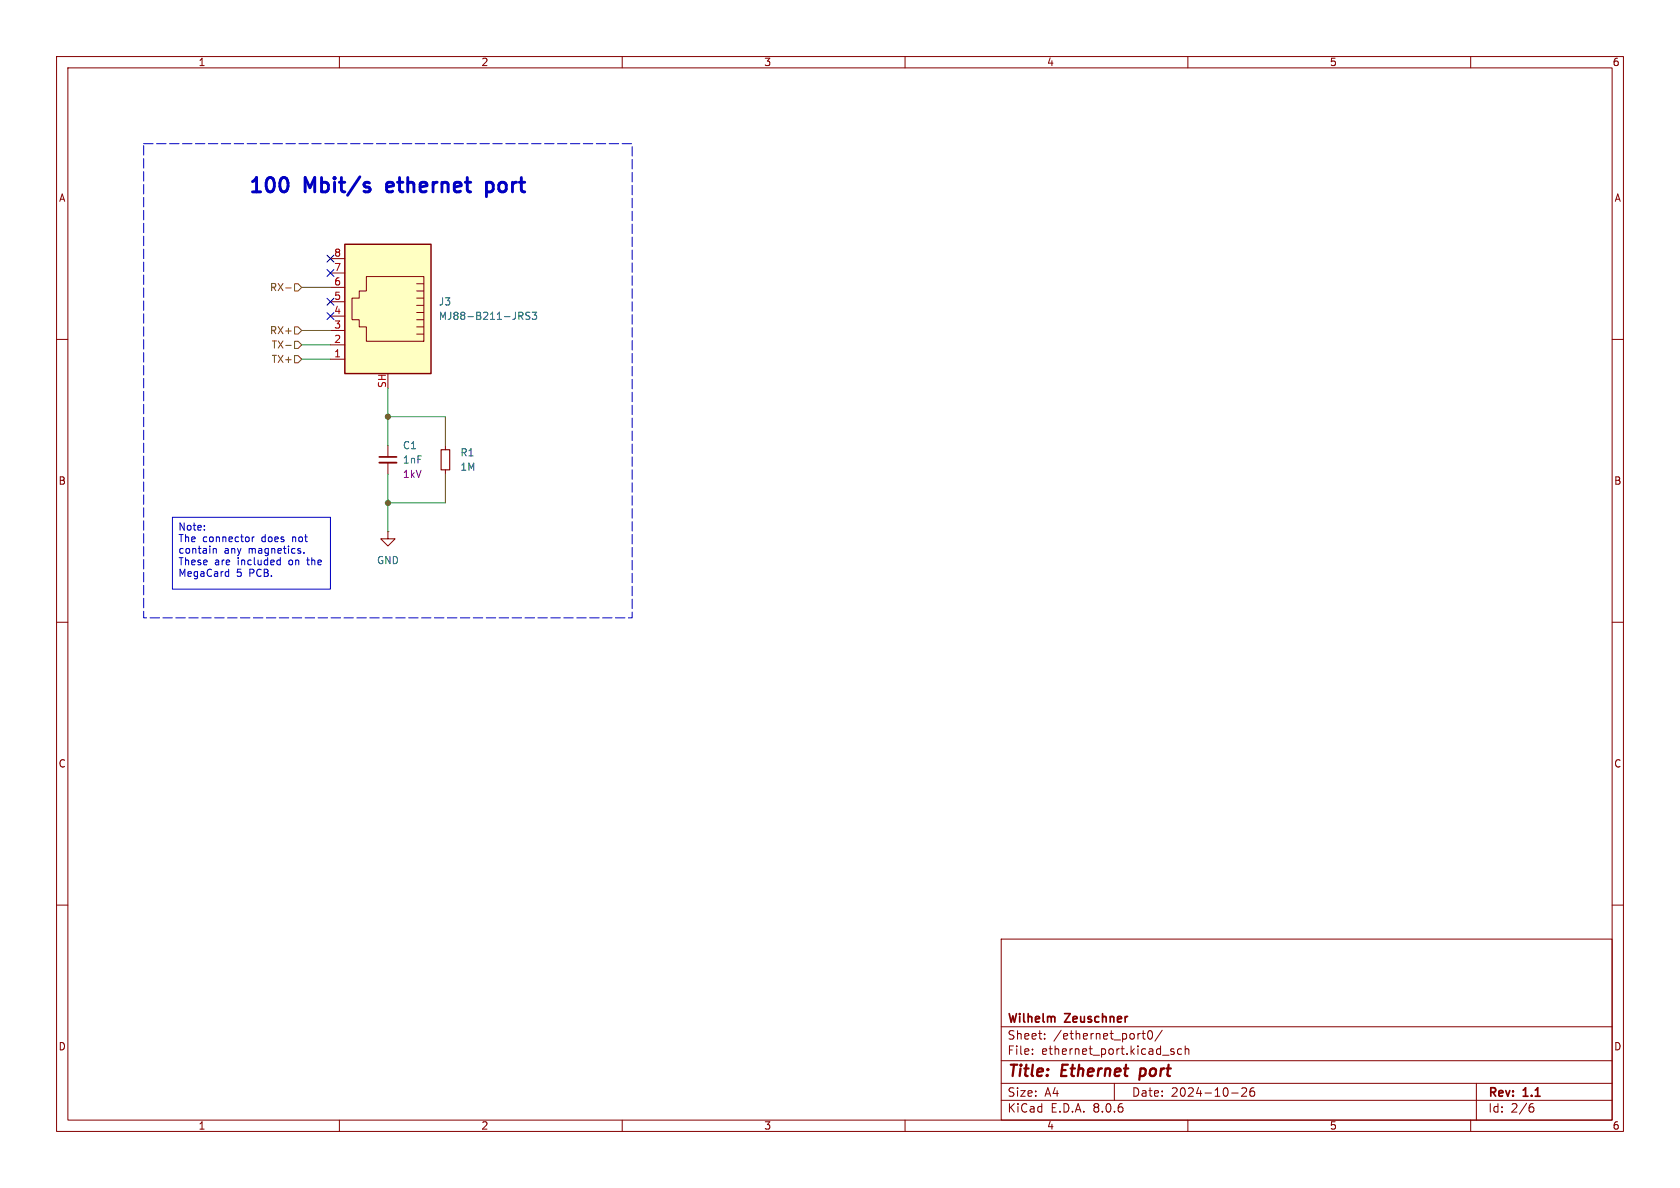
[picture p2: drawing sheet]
<svg xmlns="http://www.w3.org/2000/svg" width="297mm" height="210mm" viewBox="0 0 297 210" stroke-linecap="round" stroke-linejoin="round" font-family="sans-serif">
<g fill="none" stroke="#840000" stroke-width=".18">
<path d="M10 10h277v190h-277zM12 12h273v186h-273zM60 10v2M110 10v2M160 10v2M210 10v2M260 10v2M10 60h2M285 60h2M10 110h2M285 110h2M10 160h2"/>
<path d="M285 160h2M177 166h108v32h-108zM60 198v2M110 198v2M160 198v2M177 194.5h108M177 191.5h108M177 187.5h108M177 181.5h108M182.5 186.3v.1M182.5 185.5v.1M184.7 183.6v.1"/>
<path d="M184.7 182.8v.1M197 191.5v3M201.9 182.7h.6M202.1 182.2v1.3l.4 .2M203 182.3l.2-.1a.81 .81 0 0 1 .6 .6 .81 .81 0 0 1-.3 .8l-.1 .1a.81 .81 0 0 1-.4-1.4zM205.5 182.1l-1.3 2M207 185.7l.6 .4-.2 .3-.4-.1M207.5 185.5l-.3-.1-.2 .2M208.9 185.5l-.4-.1-.3 .3v.4l.1 .2h.6M209.5 185.5l.2-.1 .4 .1 .1 .9M209.5 184.9v1.5M210 198v2"/>
<path d="M217.7 193.2h1.2M219.5 192.4l.6-.1 .2 .1 .1 .3-.9 1.1h.9M221.7 192.3a.59 .59 0 0 0-.7 .6v.6l.1 .2 .4 .1 .2-.1 .1-.5-.1-.3h-.5l-.2 .3M260 198v2M261 191.5v6.5M270.6 195.7h.3l.3 .3-.1 .5-.5 .1M271 195.1l-.4 .1"/>
</g>
<path d="M201.7 188.9l-.3 2" fill="none" stroke="#840000" stroke-width=".4"/>
<path d="M61 43.2h15.2v22.8h-15.2z" fill="#ffffc2"/>
<g fill="none" stroke="#840000" stroke-width=".18">
<path d="M58.4 58.4h2.6M58.4 55.9h2.6M58.4 53.3h2.6M58.4 50.8h2.6M58.4 48.3h2.6M58.4 45.7h2.6M64.8 48.9h10.1v11.4h-10.1v-2.5h-1.3v-1.3h-1.3v-3.8h1.3v-1.3h1.3zM73.7 59.1h1.2M73.7 57.8h1.2M73.7 56.5h1.2M73.7 55.2h1.2M73.7 54h1.2"/>
<path d="M73.7 52.7h1.2M73.7 51.4h1.2M73.7 50.2h1.2M58.4 63.5h2.6M58.4 61h2.6M68.6 78.7v2.1M78.7 78.7v.8M68.6 94v1.3h1.2l-1.2 1.2-1.3-1.2h1.3M68.6 94h.1M68.6 81.8v2M78.7 83.1v.7"/>
</g>
<path d="M61 43.2h15.2v22.8h-15.2z" fill="none" stroke="#840000" stroke-width=".25"/>
<path d="M91.7 55.2h.5l.3 .2-.2 .4-.6 .1M92 55.9l.5 .6M93.7 55.2h-.5l-.2 .1v.4l.5 .2 .2 .3-.3 .3-.5-.1M94.1 55.2h.8l-.4 .5 .3 .1v.5l-.2 .2-.5-.2" fill="none" stroke="#006464" stroke-width=".18"/>
<path d="M78 79.5h1.5v3.6h-1.5z" fill="none" stroke="#840000" stroke-width=".2"/>
<path d="M67.1 81.8h3" fill="none" stroke="#840000" stroke-width=".33"/>
<path d="M67.1 80.8h3" fill="none" stroke="#840000" stroke-width=".3"/>
<path d="M50.5 50.9h1M52.1 50.2h.6l.6 .6-.6 .6h-.6zM52.1 57.8h.6l.6 .6-.6 .7h-.6zM50.5 61.1h1M52.1 60.3h.6l.6 .7-.6 .6h-.6zM52.1 62.9h.6l.6 .6-.6 .6h-.6z" fill="none" stroke="#725600" stroke-width=".18"/>
<path d="M50.6 31.5a1.9 1.9 0 0 1 0 2.3M65.1 33.1l.3 .3-.1 .4-.2 .1M65.1 32.2l.2 .1M86 32.2v2.6M86 32.3l.2-.1 .8 .1M86 33.8l.2 .1 .8-.1" fill="none" stroke="#0000c2" stroke-width=".51"/>
<g fill="none" stroke="#0000c2" stroke-width=".18">
<path d="M30.5 91.4h27.9v12.7h-27.9zM36.1 93.6v.1M36.1 92.9v.1M37.7 97v.8M37.7 97.1l.2-.1h.3v.8M44.6 94.9v.9M45 94.9l-.4 .3M49.6 98.6v1.2M49.6 99.8h-.4M53 97.4l.2 .2-.2 .2M53 97h.1M53.7 97.7v.1"/>
<path d="M40.1 101l.3 .1M40.4 100.6v1.3M40.4 101.8l-.3 .1"/>
</g>
<path d="M25.4 25.4h86.4v83.8h-86.4z" fill="none" stroke="#0000c2" stroke-width=".18" stroke-dasharray="1.7 .6"/>
<path d="M53.3 50.8h5.1M53.3 58.4h5.1M53.3 63.5h5.1M53.3 61h5.1M68.6 68.6v10.1M68.6 73.7h10.1v5M68.6 83.8v10.2M78.7 83.8v5.1h-10.1" fill="none" stroke="#009600" stroke-width=".18"/>
<path d="M57.8 52.7l1.2 1.2M57.8 45.1l1.2 1.2M57.8 47.7l1.2 1.2M57.8 55.3l1.2 1.2M59 52.7l-1.2 1.2M59 45.1l-1.2 1.2M59 47.7l-1.2 1.2M59 55.3l-1.2 1.2" fill="none" stroke="#000084" stroke-width=".18"/>
<g fill="#009600" stroke="#009600" stroke-width=".18">
<circle cx="68.6" cy="73.7" r=".46"/>
<circle cx="68.6" cy="88.9" r=".46"/>
</g>
<g font-size="3.5" fill="#0000c2">
<text x="43.6" y="34.8">100</text>
<text x="53.8" y="34.8">Mbit/s</text>
<text x="69.4" y="34.8">ethernet</text>
<text x="87.9" y="34.8">port</text>
</g>
<g font-size="2.8" fill="#840000">
<text x="178" y="190.9">Title:</text>
<text x="187.7" y="190.9">Ethernet</text>
<text x="202.4" y="190.9">port</text>
</g>
<g font-size="2.1" fill="#840000">
<text x="178" y="184">Sheet:</text>
<text x="178" y="181.2">Wilhelm</text>
<text x="186.2" y="184">/ethernet_port0/</text>
<text x="188.4" y="181.2">Zeuschner</text>
<text x="178" y="186.7">File:</text>
<text x="184.1" y="186.7">ethernet_port.kicad_sch</text>
<text x="178" y="196.9">KiCad</text>
<text x="178" y="194.1">Size:</text>
<text x="184.7" y="194.1">A4</text>
<text x="185.7" y="196.9">E.D.A.</text>
<text x="193.3" y="196.9">8.0.6</text>
<text x="200" y="194.1">Date:</text>
<text x="207" y="194.1">2024-10-26</text>
<text x="263" y="194.3">Rev:</text>
<text x="263" y="196.9">Id:</text>
<text x="267.1" y="196.9">2/6</text>
<text x="269.4" y="194.3">1.1</text>
</g>
<g font-size="1.8" fill="#840000">
<text x="35" y="11.9">1</text>
<text x="85" y="11.9">2</text>
<text x="135" y="11.9">3</text>
<text x="185" y="11.9">4</text>
<text x="235" y="11.9">5</text>
<text x="285" y="11.9">6</text>
<text x="10.3" y="35.9">A</text>
<text x="285.3" y="35.9">A</text>
<text x="10.3" y="85.9">B</text>
<text x="285.3" y="85.9">B</text>
<text x="10.3" y="135.9">C</text>
<text x="285.3" y="135.9">C</text>
<text x="10.3" y="185.9">D</text>
<text x="285.3" y="185.9">D</text>
<text x="35" y="199.9">1</text>
<text x="85" y="199.9">2</text>
<text x="135" y="199.9">3</text>
<text x="185" y="199.9">4</text>
<text x="235" y="199.9">5</text>
<text x="285" y="199.9">6</text>
</g>
<g font-size="1.8" fill="#a90000">
<text x="59" y="45.5">8</text>
<text x="59" y="53.1">5</text>
<text x="59" y="50.5">6</text>
<text x="59" y="48">7</text>
<text x="59" y="58.2">3</text>
<text x="59" y="55.6">4</text>
<text x="59" y="63.2">1</text>
<text x="59" y="60.7">2</text>
<text x="68.3" y="68.7" transform="rotate(-90 68.3 68.7)">SH</text>
</g>
<g font-size="1.8" fill="#725600">
<text x="47.6" y="51.7">RX-</text>
<text x="47.6" y="59.3">RX+</text>
<text x="47.9" y="61.8">TX-</text>
<text x="47.9" y="64.4">TX+</text>
</g>
<g font-size="1.8" fill="#006464">
<text x="77.5" y="54.2">J3</text>
<text x="77.5" y="56.7">MJ88-B211-JRS3</text>
<text x="71.1" y="79.6">C1</text>
<text x="71.1" y="82.1">1nF</text>
<text x="81.3" y="80.9">R1</text>
<text x="81.3" y="83.4">1M</text>
<text x="66.5" y="99.9">GND</text>
</g>
<text font-size="1.8" fill="#840084" x="71.1" y="84.7">1kV</text>
<g font-size="1.8" fill="#0000c2">
<text x="31.4" y="94.1">Note:</text>
<text x="31.4" y="96.2">The</text>
<text x="31.4" y="98.2">contain</text>
<text x="31.4" y="100.3">These</text>
<text x="35.8" y="96.2">connector</text>
<text x="37.9" y="100.3">are</text>
<text x="39.6" y="98.2">any</text>
<text x="42.1" y="100.3">included</text>
<text x="44.1" y="98.2">magnetics.</text>
<text x="46.4" y="96.2">does</text>
<text x="51.3" y="100.3">on</text>
<text x="51.9" y="96.2">not</text>
<text x="54.8" y="100.3">the</text>
<text x="31.4" y="102.3">MegaCard</text>
<text x="41.8" y="102.3">5</text>
<text x="44.2" y="102.3">PCB.</text>
</g>
</svg>
